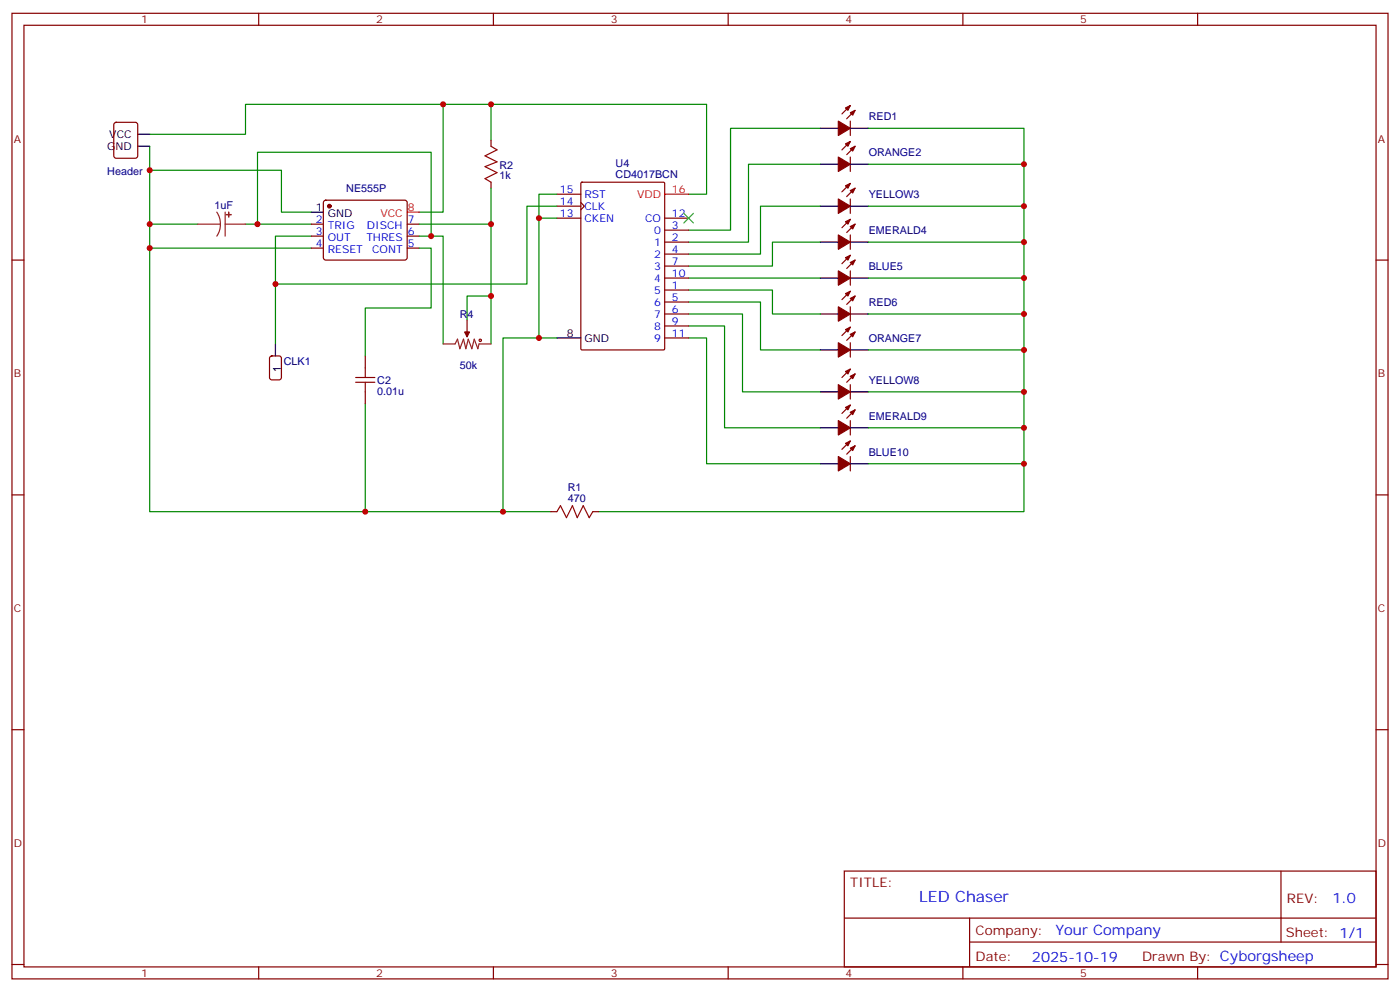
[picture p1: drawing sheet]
<svg xmlns="http://www.w3.org/2000/svg" width="412mm" height="292mm" viewBox="0 0 412 292" stroke-linecap="round" stroke-linejoin="round" font-family="sans-serif">
<g fill="none" stroke="#870000" stroke-width=".35">
<path d="M3.5 3.9h405.4v284.4h-405.4zM7.1 7.4h398.2v277.3h-398.2zM76.2 3.9v3.5M145.3 3.9v3.5M214.5 3.9v3.5M283.6 3.9v3.5M352.8 3.9v3.5M33.7 36.2l.5-.2h5.7l.6 .4 .1 9.5-.5 .6-5.9 .1-.6-.5-.1-9.4zM250.5 35.7v4.2M250.5 31.1l-2.5 2.4M251.9 32.5l-2.5 2.5M95.5 59.2l.5-.3h23.2l.5 .3 .2 .5v16.5l-.7 .4-23.5-.1-.5-.6v-16.2z"/>
<path d="M144.6 41.3v1.8M144.6 53.7v1.7M164 57.2h7.1M171.1 59.7l1.1 1-1.1 1.1M171.2 53.8l.2-.1h24l.3 .1 .1 48.9-.2 .3h-24.2l-.3-.1zM250.5 46.2v4.3M250.5 58.6v4.2M250.5 41.7l-2.5 2.4M250.5 54l-2.5 2.5M251.9 43.1l-2.5 2.4M251.9 55.4l-2.5 2.5M3.5 76.6h3.6"/>
<path d="M91.7 66h3.5M91.7 69.5h3.5M91.7 73.1h3.5M119.9 66h3.6M119.9 69.5h3.6M119.9 73.1h3.6M164 64.2h7.1M164 60.7h7.1M195.8 71.3h7M195.8 67.8h7M195.8 74.8h7M195.8 78.4h7"/>
<path d="M195.8 64.2h7M250.5 69.2v4.2M250.5 79.8v4.2M250.5 64.6l-2.5 2.5M250.5 75.2l-2.5 2.4M251.9 66l-2.5 2.5M251.9 76.6l-2.5 2.5M405.3 76.6h3.6M137.6 94.2v3.6M195.8 85.4h7M195.8 88.9h7M195.8 92.5h7"/>
<path d="M195.8 96h7M195.8 81.9h7M195.8 99.5h7M250.5 90.3v4.3M250.5 85.8l-2.5 2.4M250.5 96.3l-2.5 2.5M251.9 87.2l-2.5 2.4M251.9 97.8l-2.5 2.4M107.6 104.8v3.5M107.6 115.4v3.5M250.5 100.9v4.3M250.5 113.3v4.2"/>
<path d="M250.5 108.7l-2.5 2.5M250.5 119.3l-2.5 2.4M251.9 110.1l-2.5 2.5M250.5 123.9v4.2M250.5 134.4v4.3M250.5 129.9l-2.5 2.4M251.9 131.3l-2.5 2.4M251.9 120.7l-2.5 2.5M3.5 145.7h3.6M162.3 150.7h1.7M174.6 150.7h1.8M405.3 145.7h3.6"/>
<path d="M3.5 214.9h3.6M405.3 214.9h3.6M248.7 256.5h156.6v28.2h-156.6zM377.3 256.5v20.9M248.7 270.4h156.5M285.6 277.4h119.6M285.6 270.4v14.1M3.5 284h3.6M76.2 284.7v3.6M145.3 284.7v3.6M214.5 284.7v3.6M283.6 284.7v3.6"/>
<path d="M352.8 284.7v3.6M405.3 284h3.6"/>
</g>
<g fill="none" stroke="#008700" stroke-width=".35">
<path d="M44.1 39.5h28.2v-8.8h135.8v26.5h-5.3M130.5 30.7v31.8h-7M144.6 30.7v10.6M241.7 37.8h-26.5v30h-12.4M255.8 37.8h45.8v112.9h-125.2M44.1 50.1h38.8v12.4h8.8M44.1 43.1v107.6h118.2M144.6 55.4v45.9M164 57.2h-5.3v7M241.7 48.4h-21.2v22.9h-17.7M255.8 48.4h45.8M44.1 66h14.1"/>
<path d="M44.1 73.1h47.6M72.3 66h19.4M75.8 66v-21.2h51.2v24.7h-3.5M91.7 69.5h-10.6v31.8M123.5 73.1h3.5v17.6h-19.4v14.1M123.5 66h21.1M127 69.5h3.5v31.8M164 60.7h-8.8v22.9h-74.1M164 64.2h-5.3v35.3M241.7 71.3h-14.2v7.1h-24.7M241.7 60.7h-17.7v14.1h-21.2M255.8 71.3h45.8"/>
<path d="M255.8 60.7h45.8M144.6 87.2h-7v7M164 99.5h-15.8v51.2M202.8 99.5h5.3v37.1h33.6M202.8 96h10.6v30h28.3M202.8 92.5h15.9v22.9h23M202.8 88.9h21.2v14.1h17.7M202.8 85.4h24.7v7.1h14.2M202.8 81.9h38.9M255.8 92.5h45.8M255.8 81.9h45.8M107.6 118.9v31.8"/>
<path d="M255.8 115.4h45.8M255.8 103h45.8M255.8 136.6h45.8M255.8 126h45.8"/>
</g>
<g fill="#870000" stroke="#870000" stroke-width=".35">
<path d="M249.1 86.5l1.4-.7-.7 1.4z"/>
<path d="M250.5 87.9l1.4-.7-.7 1.4z"/>
<path d="M246.9 90.3l3.6 2.2-3.6 2.1z"/>
<path d="M249.1 130.6l1.4-.7-.7 1.4z"/>
<path d="M250.5 132l1.4-.7-.7 1.4z"/>
<path d="M246.9 134.4l3.6 2.2-3.6 2.1z"/>
<path d="M249.1 109.4l1.4-.7-.7 1.4z"/>
<path d="M250.5 110.8l1.4-.7-.7 1.4z"/>
<path d="M246.9 113.3l3.6 2.1-3.6 2.1z"/>
<path d="M249.1 120l1.4-.7-.7 1.4z"/>
<path d="M250.5 121.4l1.4-.7-.7 1.4z"/>
<path d="M246.9 123.9l3.6 2.1-3.6 2.1z"/>
<path d="M249.1 97l1.4-.7-.7 1.5z"/>
<path d="M250.5 98.5l1.4-.7-.7 1.4z"/>
<path d="M246.9 100.9l3.6 2.1-3.6 2.2z"/>
<path d="M249.1 42.4l1.4-.7-.7 1.4z"/>
<path d="M250.5 43.8l1.4-.7-.7 1.4z"/>
<path d="M246.9 46.2l3.6 2.2-3.6 2.1z"/>
<path d="M249.1 65.3l1.4-.7-.7 1.4z"/>
<path d="M250.5 66.7l1.4-.7-.7 1.4z"/>
<path d="M246.9 69.2l3.6 2.1-3.6 2.1z"/>
<path d="M249.1 54.7l1.4-.7-.7 1.4z"/>
<path d="M250.5 56.1l1.4-.7-.7 1.4z"/>
<path d="M246.9 58.6l3.6 2.1-3.6 2.1z"/>
<path d="M249.1 75.9l1.4-.7-.7 1.4z"/>
<path d="M250.5 77.3l1.4-.7-.7 1.4z"/>
<path d="M246.9 79.8l3.6 2.1-3.6 2.1z"/>
<path d="M249.1 31.8l1.4-.7-.7 1.4z"/>
<path d="M250.5 33.2l1.4-.7-.7 1.4z"/>
<path d="M246.9 35.7l3.6 2.1-3.6 2.1z"/>
<path d="M136.9 97.8h1.4l-.7 1.4z"/>
<circle cx="97" cy="60.7" r=".53"/>
</g>
<g fill="none" stroke="#000" stroke-width=".35">
<path d="M40.6 39.5h3.5M241.7 37.8h5.2M250.5 37.8h5.3M40.6 43.1h3.5M241.7 48.4h5.2M250.5 48.4h5.3M91.7 62.5h3.5M241.7 71.3h5.2M241.7 60.7h5.2M250.5 71.3h5.3M250.5 60.7h5.3M164 99.5h7.1"/>
<path d="M241.7 92.5h5.2M241.7 81.9h5.2M250.5 92.5h5.3M250.5 81.9h5.3M81.1 101.3v3.5M241.7 115.4h5.2M241.7 103h5.2M250.5 115.4h5.3M250.5 103h5.3M241.7 136.6h5.2M241.7 126h5.2M250.5 136.6h5.3"/>
<path d="M250.5 126h5.3"/>
</g>
<path d="M195.8 57.2h7M119.9 62.5h3.6" fill="none" stroke="#f00" stroke-width=".35"/>
<path d="M58.2 66h6.7M63.9 62.5l.8 1.7 .2 1.8M64.9 66l-.2 1.9-.8 1.6M66.3 66h6M66.3 62.5v7M137.6 97.8v1.4M130.5 101.3h3.6l.7-1.4 .7 2.8 1-2.8 .7 2.8 .7-2.8 1.1 2.8 .7-2.8 1.1 2.8 .3-1.4h3.5" fill="none" stroke="#8c2424" stroke-width=".35"/>
<g fill="#8c2424" stroke="#8c2424" stroke-width=".35">
<path d="M67.3 62.5l.1 1.4z"/>
<path d="M66.7 63.2h1.4z"/>
</g>
<g fill="none" stroke="#a10000" stroke-width=".35">
<path d="M144.6 43.1l1.8 1-3.5 1.8 3.5 1.8-3.5 1.4 3.5 1.7-3.5 1.8 1.7 1.1M104.8 112.6h5.6M104.8 111.2h5.6M107.6 108.3v2.9M107.6 112.6v2.8M164 150.7l1.1-1.8 1.8 3.5 1.7-3.5 1.4 3.5 1.8-3.5 1.8 3.5 1-1.7"/>
<circle cx="141.5" cy="100.2" r=".35"/>
</g>
<path d="M79.6 105l.5-.2h2.1l.6 .4 .1 6-.5 .6-2.3 .1-.7-.5v-5.9z" fill="none" stroke="#900" stroke-width=".35"/>
<path d="M201.4 62.8l2.9 2.9M204.3 62.8l-2.9 2.9" fill="none" stroke="#3c3" stroke-width=".35"/>
<g fill="#c00">
<circle cx="144.6" cy="66" r=".88"/>
<circle cx="144.6" cy="87.2" r=".88"/>
<circle cx="144.6" cy="30.7" r=".88"/>
<circle cx="127" cy="69.5" r=".88"/>
<circle cx="75.8" cy="66" r=".88"/>
<circle cx="81.1" cy="83.6" r=".88"/>
<circle cx="301.6" cy="136.6" r=".88"/>
<circle cx="301.6" cy="126" r=".88"/>
<circle cx="301.6" cy="115.4" r=".88"/>
<circle cx="301.6" cy="103" r=".88"/>
<circle cx="301.6" cy="92.5" r=".88"/>
<circle cx="301.6" cy="81.9" r=".88"/>
<circle cx="301.6" cy="71.3" r=".88"/>
<circle cx="301.6" cy="60.7" r=".88"/>
<circle cx="301.6" cy="48.4" r=".88"/>
<circle cx="148.2" cy="150.7" r=".88"/>
<circle cx="107.6" cy="150.7" r=".88"/>
<circle cx="44.1" cy="73.1" r=".88"/>
<circle cx="44.1" cy="66" r=".88"/>
<circle cx="44.1" cy="50.1" r=".88"/>
<circle cx="130.5" cy="30.7" r=".88"/>
<circle cx="158.8" cy="99.5" r=".88"/>
<circle cx="158.8" cy="64.2" r=".88"/>
</g>
<text font-size="4.6" fill="#00f" x="270.8" y="265.5">LED Chaser</text>
<g font-size="4.2" fill="#00f">
<text x="392.5" y="265.8">1.0</text>
<text x="310.9" y="275.3">Your Company</text>
<text x="304" y="283.1">2025-10-19</text>
</g>
<g font-size="3.9" fill="#800">
<text x="250.5" y="261.1">TITLE:</text>
<text x="379.1" y="265.8">REV:</text>
<text x="287.4" y="275.3">Company:</text>
<text x="378.7" y="275.9">Sheet: 1/1</text>
<text x="287.4" y="283">Date:</text>
<text x="336.4" y="283.1">Drawn By: Cyborgsheep</text>
</g>
<g font-size="3.2" fill="#800">
<text x="41.6" y="6.9">1</text>
<text x="110.8" y="6.9">2</text>
<text x="179.9" y="6.9">3</text>
<text x="249.1" y="6.9">4</text>
<text x="318.2" y="6.9">5</text>
<text x="4.1" y="42">A</text>
<text x="405.9" y="42">A</text>
<text x="4.1" y="111.2">B</text>
<text x="405.9" y="111.2">B</text>
<text x="4.1" y="180.3">C</text>
<text x="405.9" y="180.3">C</text>
<text x="4.1" y="249.4">D</text>
<text x="405.9" y="249.4">D</text>
<text x="41.6" y="287.7">1</text>
<text x="110.8" y="287.7">2</text>
<text x="179.9" y="287.7">3</text>
<text x="249.1" y="287.7">4</text>
<text x="318.2" y="287.7">5</text>
</g>
<g font-size="3.2" fill="#000080">
<text x="255.9" y="35.4">RED1</text>
<text x="255.9" y="46">ORANGE2</text>
<text x="31.6" y="51.5">Header</text>
<text x="147.1" y="52.7">1k</text>
<text x="147.1" y="49.6">R2</text>
<text x="181.3" y="52.5">CD4017BCN</text>
<text x="181.3" y="49.3">U4</text>
<text x="102" y="56.5">NE555P</text>
<text x="255.9" y="58.3">YELLOW3</text>
<text x="63.2" y="61.4">1uF</text>
<text x="255.9" y="68.9">EMERALD4</text>
<text x="255.9" y="79.5">BLUE5</text>
<text x="135.4" y="93.7">R4</text>
<text x="255.9" y="90.1">RED6</text>
<text x="255.9" y="100.7">ORANGE7</text>
<text x="83.6" y="107.3">CLK1</text>
<text x="111.1" y="113.1">C2</text>
<text x="135.5" y="108.7">50k</text>
<text x="255.9" y="113">YELLOW8</text>
<text x="111.1" y="116.2">0.01u</text>
<text x="255.9" y="123.6">EMERALD9</text>
<text x="255.9" y="134.2">BLUE10</text>
<text x="167.2" y="147.8">470</text>
<text x="167.2" y="144.7">R1</text>
</g>
<g font-size="3.2">
<text x="32.2" y="40.6">VCC</text>
<text x="31.5" y="44.1">GND</text>
<text x="93.1" y="62.1">1</text>
<text x="96.6" y="63.9">GND</text>
<text x="167" y="99.2">8</text>
<text x="172.2" y="100.6">GND</text>
<text x="82.7" y="109.4" transform="rotate(-90 82.7 109.4)">1</text>
</g>
<g font-size="3.2" fill="#00f">
<text x="164.9" y="56.8">15</text>
<text x="172.2" y="58.2">RST</text>
<text x="93.1" y="65.7">2</text>
<text x="120.1" y="65.7">7</text>
<text x="164.9" y="60.4">14</text>
<text x="164.9" y="63.9">13</text>
<text x="172.2" y="61.8">CLK</text>
<text x="172.2" y="65.3">CKEN</text>
<text x="190" y="65.3">CO</text>
<text x="197.9" y="63.9">12</text>
<text x="93.1" y="69.2">3</text>
<text x="96.6" y="67.4">TRIG</text>
<text x="96.6" y="70.9">OUT</text>
<text x="107.9" y="70.9">THRES</text>
<text x="108.1" y="67.4">DISCH</text>
<text x="120.1" y="69.2">6</text>
<text x="192.7" y="68.8">0</text>
<text x="197.9" y="70.9">2</text>
<text x="197.9" y="67.4">3</text>
<text x="93.1" y="72.7">4</text>
<text x="96.6" y="74.5">RESET</text>
<text x="109.6" y="74.5">CONT</text>
<text x="120.1" y="72.7">5</text>
<text x="192.7" y="72.4">1</text>
<text x="192.7" y="75.9">2</text>
<text x="197.9" y="74.5">4</text>
<text x="197.9" y="78">7</text>
<text x="192.7" y="79.4">3</text>
<text x="192.7" y="82.9">4</text>
<text x="197.9" y="81.5">10</text>
<text x="192.7" y="86.5">5</text>
<text x="192.7" y="90">6</text>
<text x="197.9" y="85.1">1</text>
<text x="197.9" y="88.6">5</text>
<text x="192.7" y="93.5">7</text>
<text x="197.9" y="92.1">6</text>
<text x="197.9" y="95.6">9</text>
<text x="192.7" y="97">8</text>
<text x="192.7" y="100.6">9</text>
<text x="197.9" y="99.2">11</text>
</g>
<g font-size="3.2" fill="#f00">
<text x="187.7" y="58.2">VDD</text>
<text x="197.9" y="56.8">16</text>
<text x="112" y="63.9">VCC</text>
<text x="120.1" y="62.1">8</text>
</g>
</svg>
